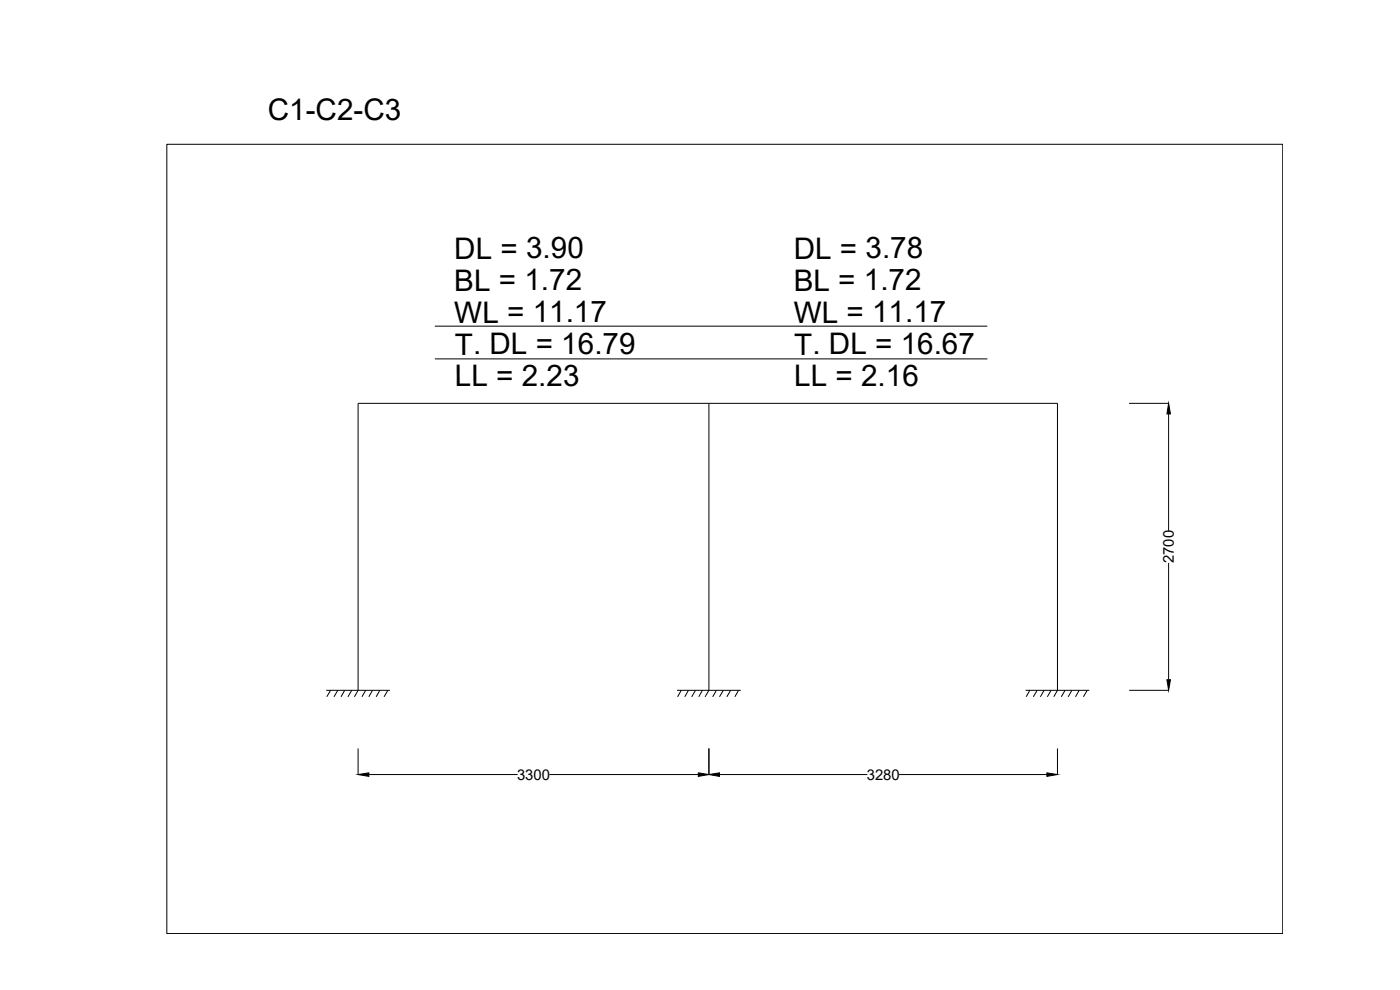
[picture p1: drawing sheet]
<svg xmlns="http://www.w3.org/2000/svg" width="420mm" height="297mm" viewBox="0 0 420 297" stroke-linecap="round" stroke-linejoin="round" font-family="sans-serif">
<!-- layer: 0 -->
<g fill="none" stroke="#000" stroke-width=".3">
<path d="M50.1 43.3h334.9v236.8h-334.9zM130.5 97.9h165.8M130.5 107.7h165.8M212.8 121v86.1l-1.2 2M338.9 121h11.9M350.7 124.2v35.1M350.7 168.9v35M97.9 207.1h19.1M99.2 207.1l-1.1 2M101.4 207.1l-1.2 2M103.4 207.1l-1.1 2M105.6 207.1l-1.2 2"/>
<path d="M106.4 209.1l1.1-2v-86.1h209.9v86.1l-1.1 2M109.8 207.1l-1.2 2M111.8 207.1l-1.1 2M114 207.1l-1.1 2M116.4 207.1l-1.1 2M203.2 207.1h19.1M204.5 207.1l-1.1 2M206.6 207.1l-1.1 2M208.7 207.1l-1.1 2M210.8 207.1l-1.1 2M215 207.1l-1.1 2M217.1 207.1l-1.2 2"/>
<path d="M219.3 207.1l-1.2 2M221.6 207.1l-1.1 2M307.8 207.1h19.1M309.1 207.1l-1.1 2M311.3 207.1l-1.2 2M313.3 207.1l-1.1 2M315.5 207.1l-1.2 2M319.6 207.1l-1.1 2M321.7 207.1l-1.1 2M323.9 207.1l-1.1 2M326.3 207.1l-1.2 2M338.9 207.1h11.9"/>
<path d="M107.5 224.6v7.8M110.7 232.4h44.6M164.9 232.4h44.7M212.8 224.6v7.8M215.9 232.4h44.4M269.8 232.4h44.4M317.4 224.6v7.8"/>
</g>
<path d="M350.7 121l.6 3.2h-1.1zM350.2 203.9h1.1l-.6 3.2zM107.5 232.4l3.2-.5v1zM209.6 231.9l3.2 .5-3.2 .5zM212.8 232.4l3.1-.5v1zM314.2 231.9l3.2 .5-3.2 .5z" fill="#000" stroke="#000" stroke-width=".3"/>
<g font-size="8.9">
<text x="80.4" y="36.1">C1-C2-C3</text>
<text x="136.3" y="77.6">DL = 3.90</text>
<text x="238.2" y="77.6">DL = 3.78</text>
<text x="136.3" y="87.2">BL = 1.72</text>
<text x="238.2" y="87.2">BL = 1.72</text>
<text x="136.3" y="96.8">WL = 11.17</text>
<text x="238.2" y="96.8">WL = 11.17</text>
<text x="136.5" y="106.4">T. DL = 16.79</text>
<text x="238.4" y="106.4">T. DL = 16.67</text>
<text x="136.5" y="115.9">LL = 2.23</text>
<text x="238.4" y="115.9">LL = 2.16</text>
</g>
<g font-size="4.5">
<text x="352.3" y="169" transform="rotate(-90 352.3 169)">2700</text>
<text x="155.2" y="234">3300</text>
<text x="260.1" y="234">3280</text>
</g>
</svg>
